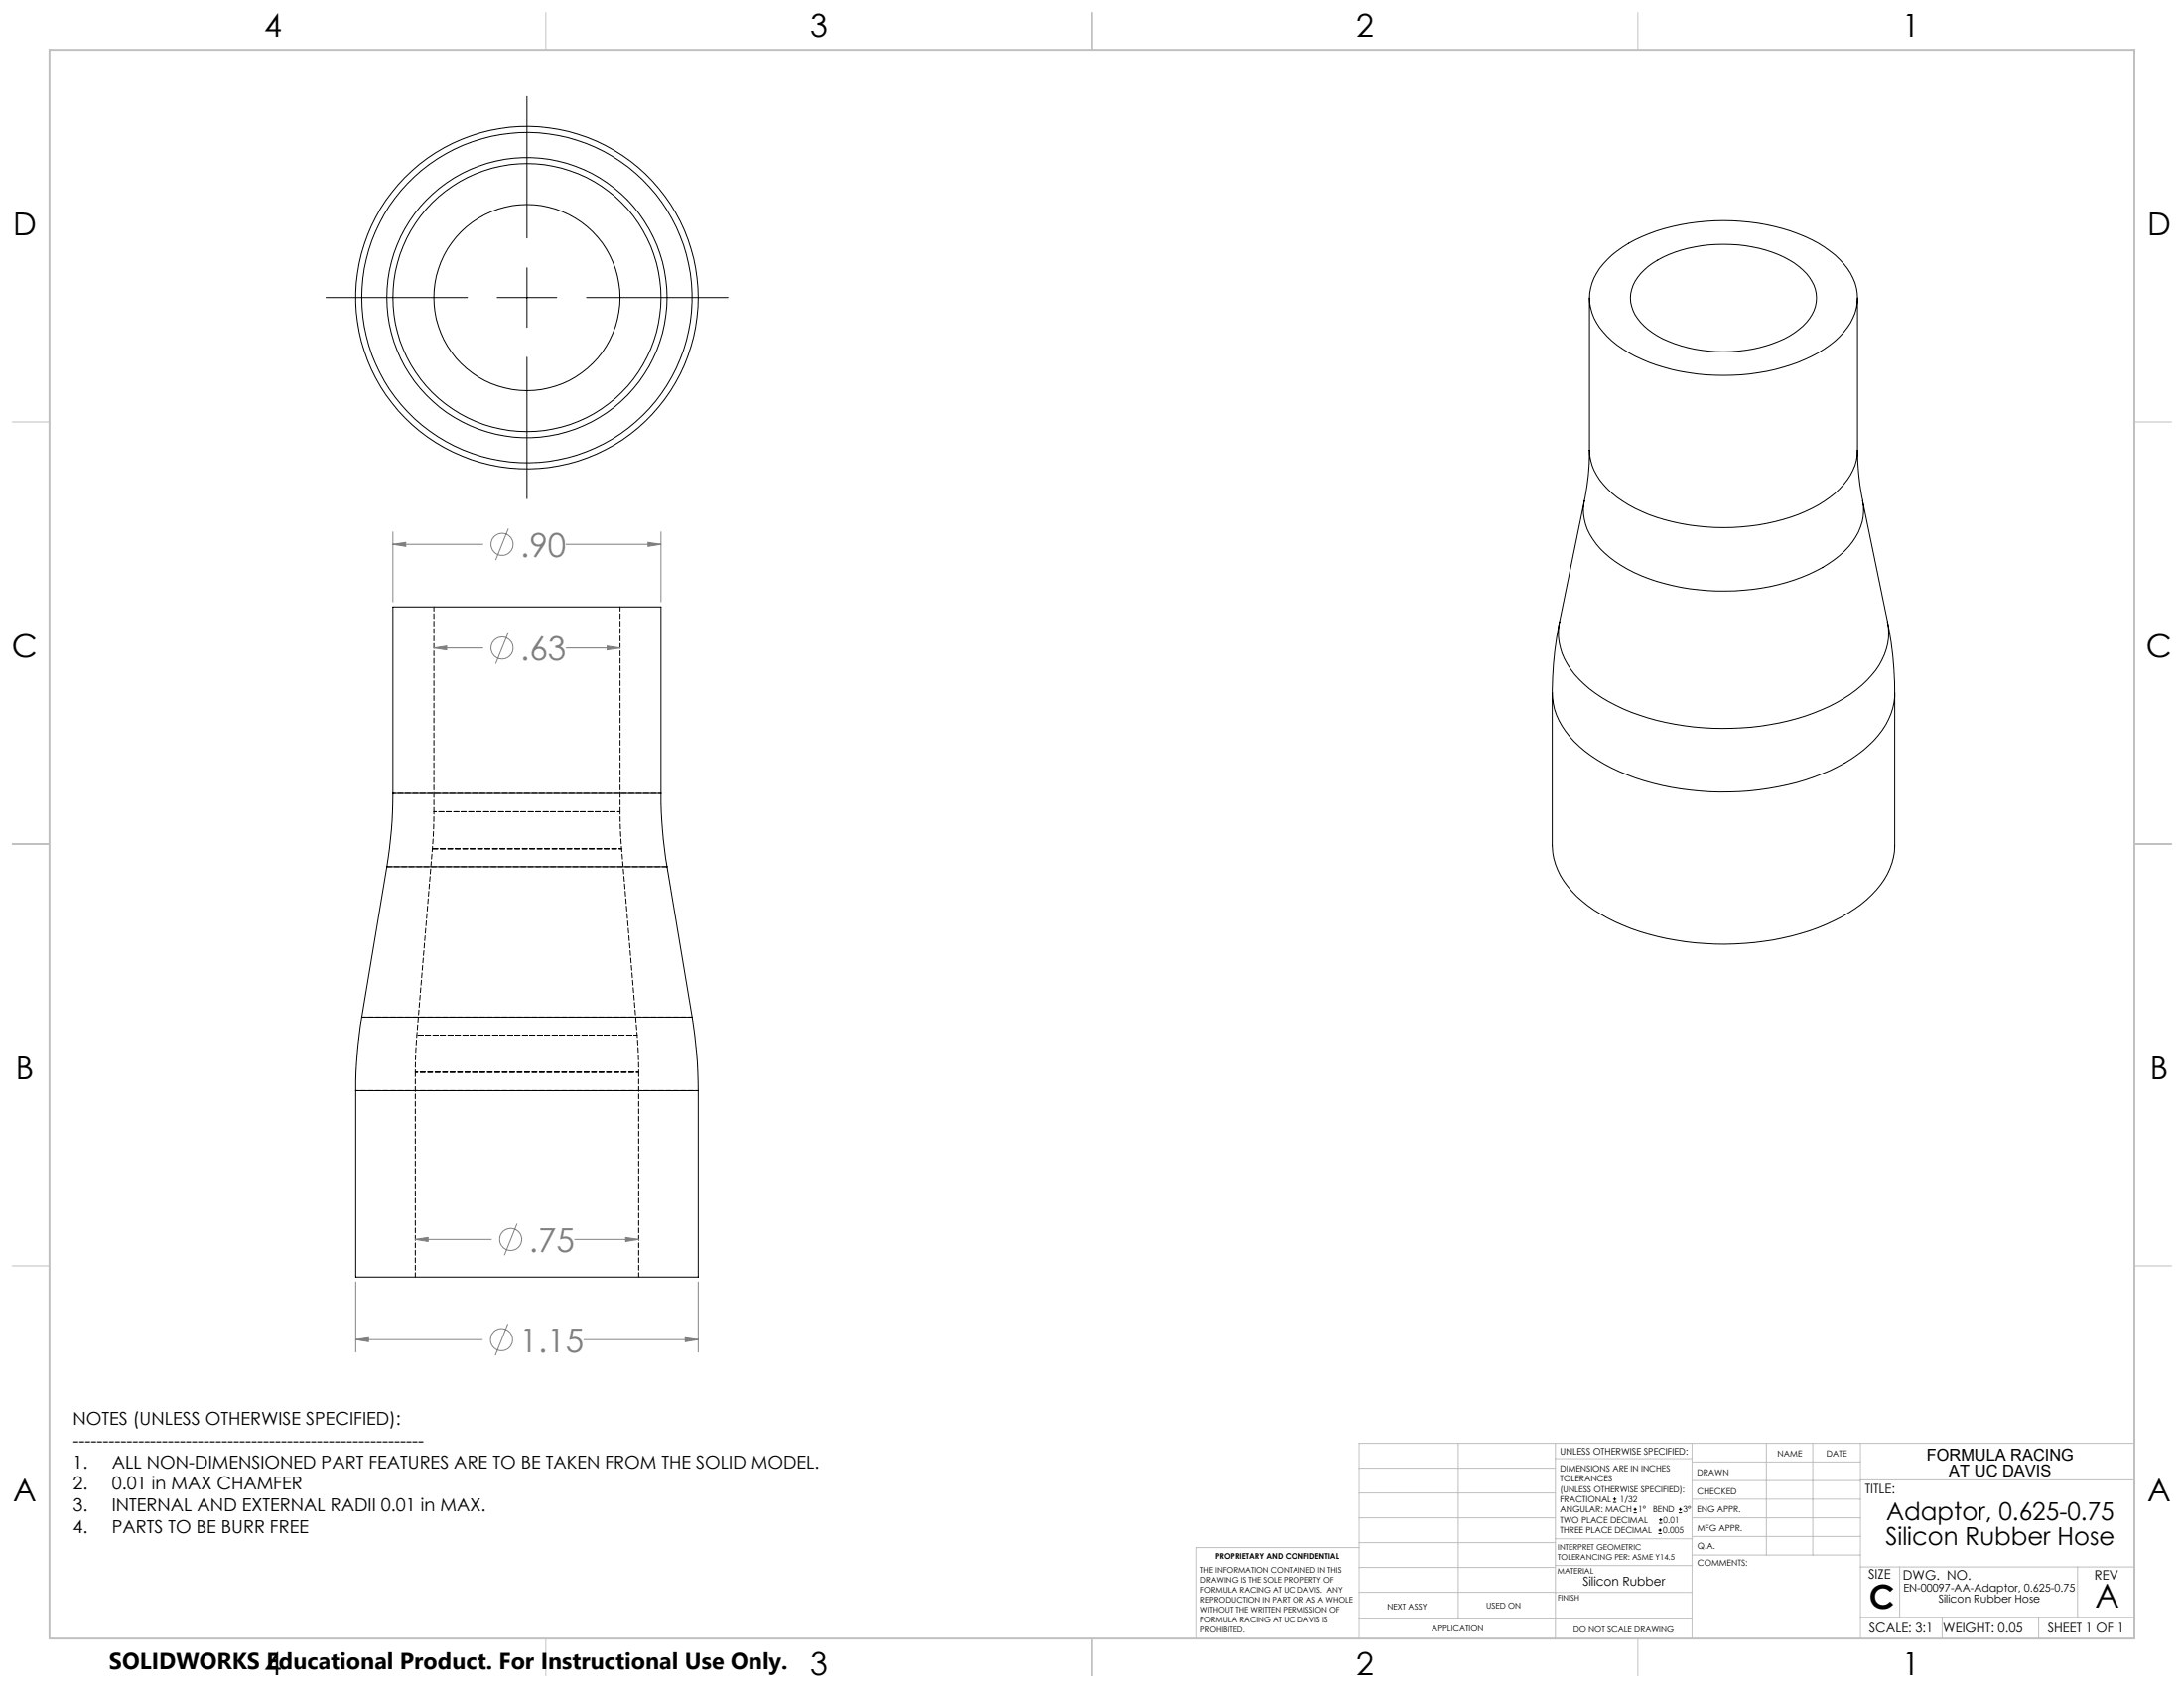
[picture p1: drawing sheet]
<svg xmlns="http://www.w3.org/2000/svg" width="559mm" height="432mm" viewBox="0 0 559 432" stroke-linecap="round" stroke-linejoin="round" font-family="sans-serif">
<g fill="none" stroke="#000" stroke-width=".25">
<path d="M134.8 24.7v36.2M83.4 76.1h36.2M127.2 76.1h15.3M134.8 68.5v15.2M150.1 76.1h36.2M406.7 76.2v39M411.3 66.4a37.9 37.9 0 0 1 20.8-9.3 53.1 53.1 0 0 1 33.1 5.1 20.7 20.7 0 0 1 9.4 10.2 12.6 12.6 0 0 1-2.9 12.6 31.4 31.4 0 0 1-15.6 9 54.7 54.7 0 0 1-37.7-2.9 21.1 21.1 0 0 1-11-11 12.9 12.9 0 0 1 3.9-13.7zM419.8 70a25.6 25.6 0 0 1 15.6-7.1 35.9 35.9 0 0 1 23.7 4.4 11.4 11.4 0 0 1 5.7 8.9 11 11 0 0 1-5.7 9 35.4 35.4 0 0 1-23.7 4.4 27.6 27.6 0 0 1-14.7-6.2 9.1 9.1 0 0 1-2.4-11.4zM475.3 76.2v39M134.8 91.4v36.2M406.7 115.2v.5a58.7 58.7 0 0 1-1.3 12.4M406.7 115.2a15.7 15.7 0 0 0 7.1 12 45 45 0 0 0 24.9 7.7 49.6 49.6 0 0 0 28.1-6.7 17 17 0 0 0 8.4-11.7l.1-1.3"/>
<path d="M475.3 115.2v.1a63.3 63.3 0 0 0 1.3 12.8M405.4 128.1a13.7 13.7 0 0 0 4.1 12.3 35.9 35.9 0 0 0 18.6 9.4 56.2 56.2 0 0 0 38.2-4.6 21.1 21.1 0 0 0 9.7-10.4 12 12 0 0 0 .6-6.7l6.4 31a16.3 16.3 0 0 1-5.4 15 44.2 44.2 0 0 1-22.3 10.8 68.9 68.9 0 0 1-40-3.6 30.5 30.5 0 0 1-14.3-11.4 14.9 14.9 0 0 1-2-10.8M405.4 128.1l-6.4 31M399 159.1l-.1 .4a87.4 87.4 0 0 0-1.7 17.8M482.9 159.1a85.6 85.6 0 0 1 1.9 18.2M397.2 177.3a18.5 18.5 0 0 0 6.9 13.6 48.8 48.8 0 0 0 23.5 10.5 70.7 70.7 0 0 0 40.6-4.3 31.1 31.1 0 0 0 14.3-11.8 15.9 15.9 0 0 0 2.3-8v39a17.8 17.8 0 0 1-5.9 12.7 43.7 43.7 0 0 1-20.4 10.4 71.9 71.9 0 0 1-43.2-2.7 32.2 32.2 0 0 1-16.1-12.8 16.3 16.3 0 0 1-2-7.6zM100.5 203a114 114 0 0 1-1.5 18.7M100.5 203v-47.7h68.6v47.7M100.5 203h68.6M169.1 203a114 114 0 0 0 1.6 18.7M99 221.7h71.7M99 221.7l-6.4 38.5"/>
<path d="M170.7 221.7l6.4 38.5M91 279v47.7h87.6v-47.7M91 279h87.6M92.6 260.2a114.8 114.8 0 0 0-1.6 18.8M92.6 260.2h84.5M177.1 260.2a114.8 114.8 0 0 1 1.5 18.8M412.7 384.3h.9M412.7 383.5h.9M413.1 383.1v.8M418 387h.8M418 386.2h.8M418.4 385.7v.9"/>
<path d="M424.3 392.3h.9M424.3 391.4h.9M424.5 389.6h.8M424.5 388.8h.8M424.7 391v.9M424.9 388.4v.8M429.5 387h.9M429.5 386.2h.9M429.9 385.7v.9"/>
<circle cx="134.8" cy="76.1" r="42.3"/>
<circle cx="134.8" cy="76.1" r="35.8"/>
<circle cx="134.8" cy="76.2" r="23.8"/>
<circle cx="134.8" cy="76.1" r="43.8"/>
<circle cx="134.8" cy="76.1" r="34.3"/>
</g>
<path d="M111 207.6l-.4 9.5M158.7 207.6h-47.7h47.7M159 217.1l-.3-9.5M169.1 202.9h-68.6M91 279h87.7M106.3 274.3h57.1h-57.1M106.7 264.8l-.4 9.5M163.4 274.3l-.4-9.5" fill="none" stroke="#000" stroke-width=".25" stroke-dasharray="1.3 .6" stroke-dashoffset=".6"/>
<path d="M110.6 217.1l-3.9 47.7M163 264.8h-56.3h56.3M163 264.8l-4-47.7" fill="none" stroke="#000" stroke-width=".25" stroke-dasharray="1.3 .6" stroke-dashoffset=".5"/>
<path d="M110.6 217.1h48.4h-48.4" fill="none" stroke="#000" stroke-width=".25" stroke-dasharray="1.3 .6" stroke-dashoffset="-.1"/>
<path d="M111 155.2v52.4M158.7 207.6v-52.4M106.3 274.3v52.4M163.4 326.7v-52.4" fill="none" stroke="#000" stroke-width=".25" stroke-dasharray="1.3 .6" stroke-dashoffset=".2"/>
<path d="M177.1 260.2h-84.5" fill="none" stroke="#000" stroke-width=".25" stroke-dasharray="1.3 .6" stroke-dashoffset=".3"/>
<path d="M99 221.7h71.7" fill="none" stroke="#000" stroke-width=".25" stroke-dasharray="1.3 .6"/>
<g fill="none" stroke="#808080" stroke-width=".25">
<path d="M100.5 139.2l3.3-.5v1.1zM100.5 136.1v17.9M100.5 139.2h23M130.1 135.2l-3.3 8.1M144.9 139.2h24.2M165.8 138.7l3.3 .5-3.3 .6zM169.1 136.1v17.9M111 165.8l3.3-.5v1zM111 165.8h12.5M130.1 161.7l-3.3 8.1M144.9 165.8h13.7M155.3 165.3l3.3 .5-3.3 .5z"/>
<path d="M106.3 317.1l3.2-.5v1zM106.3 317.1h19.4M132.3 313.1l-3.3 8M147 317.1h16.4M160.1 316.6l3.3 .5-3.3 .5zM91 328v17.9M129.9 338.7l-3.2 8M178.6 328v17.9M91 342.7l3.3-.5v1zM91 342.7h32.4M149.4 342.7h29.2M175.3 342.2l3.3 .5-3.3 .5z"/>
<circle cx="128.4" cy="139.3" r="2.83"/>
<circle cx="128.5" cy="165.8" r="2.82"/>
<circle cx="130.7" cy="317.1" r="2.82"/>
<circle cx="128.3" cy="342.7" r="2.83"/>
</g>
<g fill="none" stroke="#c0c0c0" stroke-width=".25">
<path d="M139.7 3.2v9.5M279.4 3.2v9.5M419.1 3.2v9.5M3.1 107.9h9.6M546.1 107.9h9.5M3.1 215.9h9.6M546.1 215.9h9.5M3.1 323.8h9.6M546.1 323.8h9.5M347.7 375.6h50.3M373.1 369.2v44.9M398 369.2v49.9"/>
<path d="M398 373.1h34.9M432.9 369.2v49.9M432.9 378.7h43.1M432.9 374h43.1M451.9 369.2v28.6M463.8 369.2v28.6M476 369.2v49.9M476 378.6h70.1M546.1 369.2h-198.4v49.9M347.7 394.6h50.3M347.7 388.3h50.3M347.7 381.9h50.3"/>
<path d="M347.7 395.9h-41.6v23.2M398 393.6h35M432.9 383.5h43.1M432.9 388.3h43.1M432.9 393h43.1M433 397.8h43M139.7 419.1v9.6M279.4 419.1v9.6M347.7 414.1h85.2M347.7 401h50.3M347.7 407.3h50.3M398 407.4h34.9"/>
<path d="M398 400.5h35M419.1 419.1v9.6M476 413.7h70.1M476 400.8h70.1M486.1 400.8v12.9M496.9 413.7v5.4M521.6 413.7v5.4M531.6 400.8v12.9"/>
</g>
<path d="M12.7 12.7h533.4v406.4h-533.4z" fill="none" stroke="#c0c0c0" stroke-width=".5"/>
<path d="M100.5 139.2l3.3-.5v1.1zM165.8 138.7l3.3 .5-3.3 .6zM91 342.7l3.3-.5v1zM175.3 342.2l3.3 .5-3.3 .5zM111 165.8l3.3-.5v1zM155.3 165.3l3.3 .5-3.3 .5zM106.3 317.1l3.2-.5v1zM160.1 316.6l3.3 .5-3.3 .5z" fill="#808080"/>
<g font-size="8.5" fill="#808080">
<text x="133.1" y="142.4">.90</text>
<text x="133.1" y="169">.63</text>
<text x="135.3" y="320.3">.75</text>
<text x="133" y="345.9">1.15</text>
</g>
<g font-size="8.5">
<text x="478.3" y="411.4">C</text>
<text x="536.1" y="411.3">A</text>
</g>
<g font-size="8.1">
<text x="67.6" y="9.3">4</text>
<text x="207.3" y="9.3">3</text>
<text x="347" y="9.3">2</text>
<text x="486.7" y="9.3">1</text>
<text x="3.3" y="60.1">D</text>
<text x="549.4" y="60.1">D</text>
<text x="3" y="168">C</text>
<text x="549.1" y="168">C</text>
<text x="4" y="276">B</text>
<text x="550.1" y="276">B</text>
<text x="3.3" y="383.9">A</text>
<text x="549.4" y="383.9">A</text>
<text x="67.6" y="428.4">4</text>
<text x="207.3" y="428.4">3</text>
<text x="347" y="428.4">2</text>
<text x="486.7" y="428.4">1</text>
</g>
<g font-size="6.3">
<text x="482.6" y="388.8">Adaptor, 0.625-0.75</text>
<text x="482.5" y="395.1">Silicon Rubber Hose</text>
</g>
<text font-size="5.9" x="27.9" y="427">SOLIDWORKS Educational Product. For Instructional Use Only.</text>
<g font-size="4.6">
<text x="18.6" y="364.4">NOTES (UNLESS OTHERWISE SPECIFIED):</text>
<text x="18.6" y="370">-----------------------------------------------------------</text>
<text x="18.6" y="375.5">1.</text>
<text x="28.7" y="375.5">ALL NON-DIMENSIONED PART FEATURES ARE TO BE TAKEN FROM THE SOLID MODEL.</text>
<text x="18.6" y="381.1">2.</text>
<text x="28.7" y="381.1">0.01 in MAX CHAMFER</text>
<text x="18.6" y="386.7">3.</text>
<text x="28.7" y="386.7">INTERNAL AND EXTERNAL RADII 0.01 in MAX.</text>
<text x="18.6" y="392.3">4.</text>
<text x="28.7" y="392.3">PARTS TO BE BURR FREE</text>
</g>
<g font-size="4.2">
<text x="493" y="373.5">FORMULA RACING</text>
<text x="498.7" y="377.8">AT UC DAVIS</text>
</g>
<g font-size="3.4">
<text x="477.2" y="381.9">TITLE:</text>
<text x="478.1" y="404">SIZE</text>
<text x="486.9" y="404">DWG. NO.</text>
<text x="535.9" y="404.1">REV</text>
<text x="478.2" y="417.6">SCALE: 3:1</text>
<text x="497.1" y="417.7">WEIGHT: 0.05</text>
<text x="523.9" y="417.6">SHEET 1 OF 1</text>
</g>
<text font-size="3.2" x="405" y="405.7">Silicon Rubber</text>
<g font-size="2.8">
<text x="487" y="407.2">EN-00097-AA-Adaptor, 0.625-0.75</text>
<text x="496" y="410">Silicon Rubber Hose</text>
</g>
<text font-size="2.4" x="399.2" y="372.1">UNLESS OTHERWISE SPECIFIED:</text>
<g font-size="2.2">
<text x="399.2" y="376.4">DIMENSIONS ARE IN INCHES</text>
<text x="434.2" y="377.3">DRAWN</text>
<text x="454.8" y="372.5">NAME</text>
<text x="467.3" y="372.6">DATE</text>
<text x="399.2" y="379">TOLERANCES</text>
<text x="399.2" y="381.7">(UNLESS OTHERWISE SPECIFIED):</text>
<text x="434.3" y="382.2">CHECKED</text>
<text x="399.2" y="389.6">TWO PLACE DECIMAL</text>
<text x="399.2" y="384.3">FRACTIONAL</text>
<text x="399.2" y="387">ANGULAR: MACH</text>
<text x="414.5" y="384.3">1/32</text>
<text x="419.1" y="387">1°</text>
<text x="422.9" y="387">BEND</text>
<text x="425.6" y="389.6">0.01</text>
<text x="430.6" y="387">3°</text>
<text x="434.2" y="386.9">ENG APPR.</text>
<text x="399.2" y="392.3">THREE PLACE DECIMAL</text>
<text x="425.5" y="392.3">0.005</text>
<text x="434.3" y="391.6">MFG APPR.</text>
<text x="434.3" y="396.3">Q.A.</text>
<text x="434.3" y="400.5">COMMENTS:</text>
</g>
<g font-size="2.1">
<text x="354.9" y="411.6">NEXT ASSY</text>
<text x="380.3" y="411.6">USED ON</text>
<text x="366.3" y="417.4">APPLICATION</text>
<text x="402.5" y="417.5">DO NOT SCALE DRAWING</text>
</g>
<g font-size="2">
<text x="310.9" y="398.8">PROPRIETARY AND CONFIDENTIAL</text>
<text x="398.6" y="396.5">INTERPRET GEOMETRIC</text>
<text x="398.6" y="399">TOLERANCING PER: ASME Y14.5</text>
<text x="307.2" y="402.4">THE INFORMATION CONTAINED IN THIS</text>
<text x="307.2" y="404.9">DRAWING IS THE SOLE PROPERTY OF</text>
<text x="307.2" y="407.5">FORMULA RACING AT UC DAVIS. ANY</text>
<text x="398.5" y="402.6">MATERIAL</text>
<text x="307.2" y="410">REPRODUCTION IN PART OR AS A WHOLE</text>
<text x="307.2" y="412.5">WITHOUT THE WRITTEN PERMISSION OF</text>
<text x="398.5" y="409.4">FINISH</text>
<text x="307.2" y="415">FORMULA RACING AT UC DAVIS IS</text>
<text x="307.2" y="417.6">PROHIBITED.</text>
</g>
</svg>
